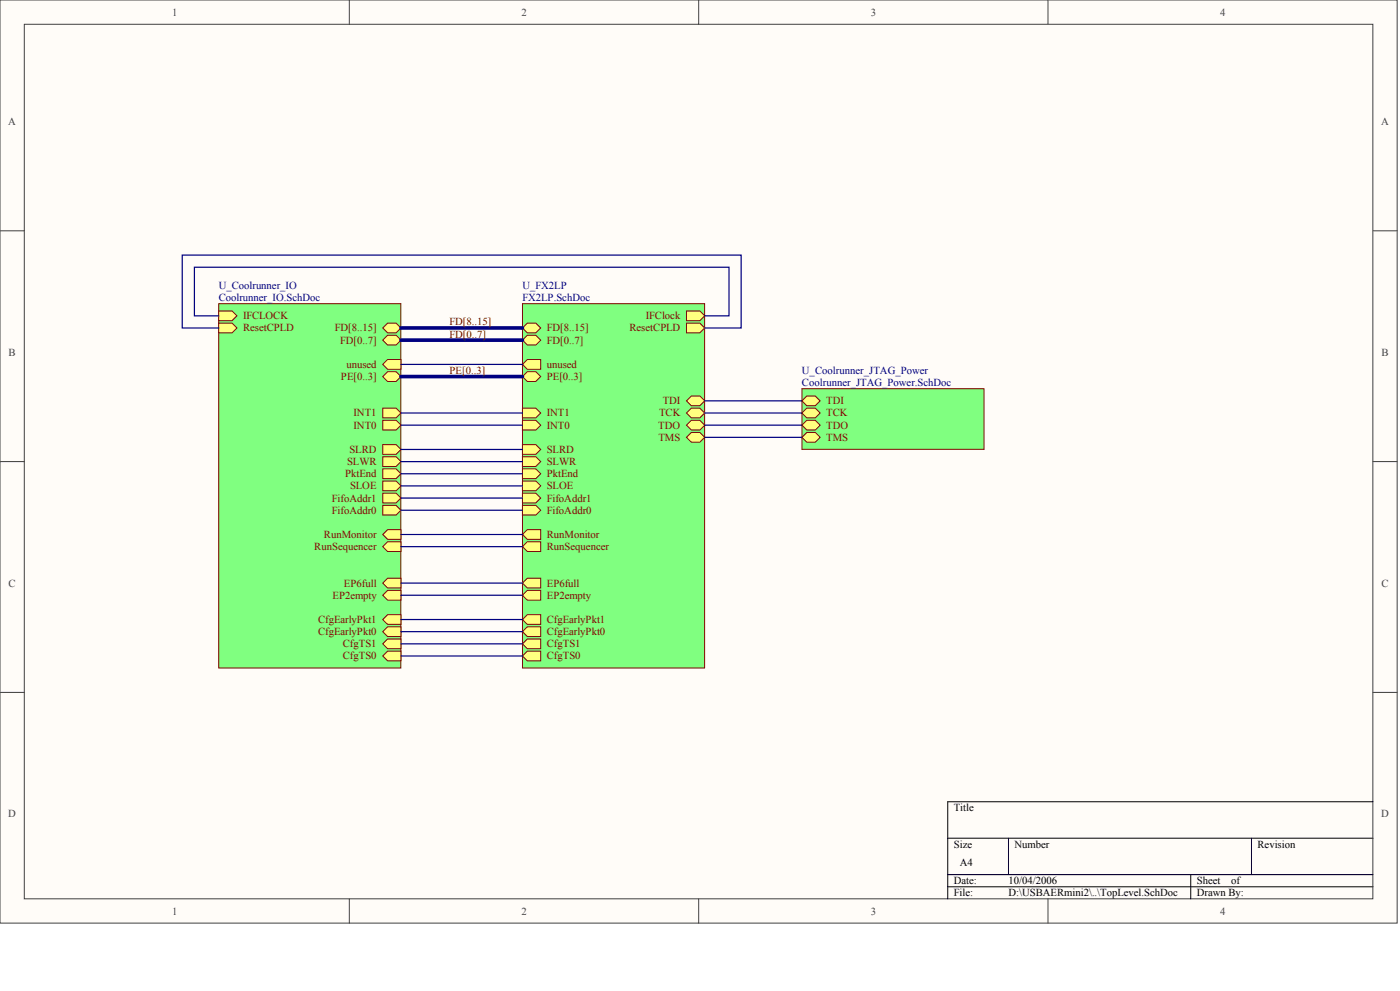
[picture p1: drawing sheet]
<svg xmlns="http://www.w3.org/2000/svg" width="840mm" height="594mm" viewBox="0 0 840 594" stroke-linecap="round" stroke-linejoin="round" font-family="sans-serif">
<g fill="#fffcf8" stroke="#404040" stroke-width=".6">
<path d="M0 0h838v553h-838z"/>
<path d="M15 15h808v524h-808z"/>
</g>
<path d="M209 0v15M419 0v15M628 0v15M0 138h15M823 138h15M0 277h15M823 277h15M0 415h15M823 415h15M209 539v14M419 539v14M628 539v14" fill="none" stroke="#404040" stroke-width=".6"/>
<path d="M823 481h-255v58M568 502h255M605 502v22M751 502v22M568 524h255M568 532h255M714 524v15" fill="none" stroke="#000" stroke-width=".6"/>
<path d="M481 233h109v36h-109z" fill="#80ff80" stroke="#800000" stroke-width=".6"/>
<g fill="#ffff80" stroke="#800000" stroke-width=".6">
<path d="M481 240l3-3h5l3 3-3 3h-5z" fill-rule="evenodd"/>
<path d="M481 248l3-3h5l3 3-3 3h-5z" fill-rule="evenodd"/>
<path d="M481 255l3-3h5l3 3-3 3h-5z" fill-rule="evenodd"/>
<path d="M481 262l3-3h5l3 3-3 3h-5z" fill-rule="evenodd"/>
</g>
<path d="M313 182h110v218h-110z" fill="#80ff80" stroke="#800000" stroke-width=".6"/>
<g fill="#ffff80" stroke="#800000" stroke-width=".6">
<path d="M412 186h8l3 3-3 3h-8z" fill-rule="evenodd"/>
<path d="M313 267h8l3 2-3 3h-8z" fill-rule="evenodd"/>
<path d="M313 274h8l3 3-3 3h-8z" fill-rule="evenodd"/>
<path d="M313 218l3-2h8v5h-8z" fill-rule="evenodd"/>
<path d="M412 194h8l3 3-3 3h-8z" fill-rule="evenodd"/>
<path d="M313 204l3-3h5l3 3-3 3h-5z" fill-rule="evenodd"/>
<path d="M313 226l3-3h5l3 3-3 3h-5z" fill-rule="evenodd"/>
<path d="M313 197l3-3h5l3 3-3 3h-5z" fill-rule="evenodd"/>
<path d="M313 303h8l3 3-3 3h-8z" fill-rule="evenodd"/>
<path d="M313 252h8l3 3-3 3h-8z" fill-rule="evenodd"/>
<path d="M313 288h8l3 3-3 3h-8z" fill-rule="evenodd"/>
<path d="M313 281h8l3 3-3 3h-8z" fill-rule="evenodd"/>
<path d="M313 350l3-3h8v5h-8z" fill-rule="evenodd"/>
<path d="M313 320l3-2h8v5h-8z" fill-rule="evenodd"/>
<path d="M313 393l3-3h8v6h-8z" fill-rule="evenodd"/>
<path d="M313 328l3-3h8v6h-8z" fill-rule="evenodd"/>
<path d="M313 296h8l3 3-3 2h-8z" fill-rule="evenodd"/>
<path d="M313 245h8l3 3-3 3h-8z" fill-rule="evenodd"/>
<path d="M313 379l3-3h8v6h-8z" fill-rule="evenodd"/>
<path d="M313 386l3-3h8v6h-8z" fill-rule="evenodd"/>
<path d="M313 357l3-3h8v6h-8z" fill-rule="evenodd"/>
<path d="M313 371l3-3h8v6h-8z" fill-rule="evenodd"/>
<path d="M412 248l3-3h5l3 3-3 3h-5z" fill-rule="evenodd"/>
<path d="M412 262l3-3h5l3 3-3 3h-5z" fill-rule="evenodd"/>
<path d="M412 240l3-3h5l3 3-3 3h-5z" fill-rule="evenodd"/>
<path d="M412 255l3-3h5l3 3-3 3h-5z" fill-rule="evenodd"/>
</g>
<path d="M131 182h109v218h-109z" fill="#80ff80" stroke="#800000" stroke-width=".6"/>
<g fill="#ffff80" stroke="#800000" stroke-width=".6">
<path d="M131 194h8l3 3-3 3h-8z" fill-rule="evenodd"/>
<path d="M131 186h8l3 3-3 3h-8z" fill-rule="evenodd"/>
<path d="M230 218l2-2h8v5h-8z" fill-rule="evenodd"/>
<path d="M230 252h8l2 3-2 3h-8z" fill-rule="evenodd"/>
<path d="M230 303h8l2 3-2 3h-8z" fill-rule="evenodd"/>
<path d="M230 197l2-3h6l2 3-2 3h-6z" fill-rule="evenodd"/>
<path d="M230 226l2-3h6l2 3-2 3h-6z" fill-rule="evenodd"/>
<path d="M230 267h8l2 2-2 3h-8z" fill-rule="evenodd"/>
<path d="M230 274h8l2 3-2 3h-8z" fill-rule="evenodd"/>
<path d="M230 204l2-3h6l2 3-2 3h-6z" fill-rule="evenodd"/>
<path d="M230 281h8l2 3-2 3h-8z" fill-rule="evenodd"/>
<path d="M230 288h8l2 3-2 3h-8z" fill-rule="evenodd"/>
<path d="M230 320l2-2h8v5h-8z" fill-rule="evenodd"/>
<path d="M230 371l2-3h8v6h-8z" fill-rule="evenodd"/>
<path d="M230 328l2-3h8v6h-8z" fill-rule="evenodd"/>
<path d="M230 245h8l2 3-2 3h-8z" fill-rule="evenodd"/>
<path d="M230 386l2-3h8v6h-8z" fill-rule="evenodd"/>
<path d="M230 379l2-3h8v6h-8z" fill-rule="evenodd"/>
<path d="M230 350l2-3h8v5h-8z" fill-rule="evenodd"/>
<path d="M230 357l2-3h8v6h-8z" fill-rule="evenodd"/>
<path d="M230 296h8l2 3-2 2h-8z" fill-rule="evenodd"/>
<path d="M230 393l2-3h8v6h-8z" fill-rule="evenodd"/>
</g>
<g fill="none" stroke="#000080" stroke-width=".73">
<path d="M131 189h-14v-29h320v29h-14M131 197h-22v-44h335v44h-21M240 218h73M240 248h73M240 255h73M423 248h58M423 255h58M423 240h58M240 269h73M240 277h73M423 262h58M240 284h73"/>
<path d="M240 291h73M240 299h73M240 306h73M240 320h73M240 328h73M240 350h73M240 357h73M240 371h73M240 379h73M240 386h73M240 393h73"/>
</g>
<path d="M240 197h73M240 204h73M240 226h73" fill="none" stroke="#000080" stroke-width="2.2"/>
<g font-size="6.4" fill="#404040">
<text x="103" y="9">1</text>
<text x="313" y="9">2</text>
<text x="522" y="9">3</text>
<text x="732" y="9">4</text>
<text x="5" y="75">A</text>
<text x="828" y="75">A</text>
<text x="5" y="213">B</text>
<text x="829" y="213">B</text>
<text x="5" y="352">C</text>
<text x="829" y="352">C</text>
<text x="5" y="490">D</text>
<text x="828" y="490">D</text>
<text x="103" y="548">1</text>
<text x="313" y="548">2</text>
<text x="522" y="548">3</text>
<text x="732" y="548">4</text>
</g>
<g font-size="6.4" fill="#000080">
<text x="131" y="173">U_Coolrunner_IO</text>
<text x="313" y="173">U_FX2LP</text>
<text x="131" y="180">Coolrunner_IO.SchDoc</text>
<text x="313" y="180">FX2LP.SchDoc</text>
<text x="481" y="224">U_Coolrunner_JTAG_Power</text>
<text x="481" y="231">Coolrunner_JTAG_Power.SchDoc</text>
</g>
<g font-size="6.4" fill="#800000">
<text x="146" y="191">IFCLOCK</text>
<text x="387" y="191">IFClock</text>
<text x="270" y="195">FD[8..15]</text>
<text x="146" y="199">ResetCPLD</text>
<text x="201" y="199">FD[8..15]</text>
<text x="270" y="202">FD[0..7]</text>
<text x="328" y="199">FD[8..15]</text>
<text x="377" y="199">ResetCPLD</text>
<text x="204" y="206">FD[0..7]</text>
<text x="328" y="206">FD[0..7]</text>
<text x="208" y="221">unused</text>
<text x="328" y="221">unused</text>
<text x="204" y="228">PE[0..3]</text>
<text x="270" y="224">PE[0..3]</text>
<text x="328" y="228">PE[0..3]</text>
<text x="397" y="242">TDI</text>
<text x="496" y="242">TDI</text>
<text x="212" y="250">INT1</text>
<text x="328" y="250">INT1</text>
<text x="395" y="250">TCK</text>
<text x="496" y="250">TCK</text>
<text x="212" y="257">INT0</text>
<text x="328" y="257">INT0</text>
<text x="395" y="257">TDO</text>
<text x="496" y="257">TDO</text>
<text x="395" y="264">TMS</text>
<text x="496" y="264">TMS</text>
<text x="210" y="272">SLRD</text>
<text x="328" y="272">SLRD</text>
<text x="208" y="279">SLWR</text>
<text x="328" y="279">SLWR</text>
<text x="207" y="286">PktEnd</text>
<text x="328" y="286">PktEnd</text>
<text x="210" y="293">SLOE</text>
<text x="328" y="293">SLOE</text>
<text x="199" y="301">FifoAddr1</text>
<text x="328" y="301">FifoAddr1</text>
<text x="199" y="308">FifoAddr0</text>
<text x="328" y="308">FifoAddr0</text>
<text x="194" y="322">RunMonitor</text>
<text x="328" y="322">RunMonitor</text>
<text x="189" y="330">RunSequencer</text>
<text x="328" y="330">RunSequencer</text>
<text x="206" y="352">EP6full</text>
<text x="328" y="352">EP6full</text>
<text x="199" y="359">EP2empty</text>
<text x="328" y="359">EP2empty</text>
<text x="191" y="373">CfgEarlyPkt1</text>
<text x="328" y="373">CfgEarlyPkt1</text>
<text x="191" y="381">CfgEarlyPkt0</text>
<text x="328" y="381">CfgEarlyPkt0</text>
<text x="206" y="388">CfgTS1</text>
<text x="328" y="388">CfgTS1</text>
<text x="206" y="395">CfgTS0</text>
<text x="328" y="395">CfgTS0</text>
</g>
<g font-size="6.4">
<text x="572" y="486">Title</text>
<text x="572" y="508">Size</text>
<text x="608" y="508">Number</text>
<text x="754" y="508">Revision</text>
<text x="576" y="519">A4</text>
<text x="572" y="530">Date:</text>
<text x="605" y="530">10/04/2006</text>
<text x="718" y="530">Sheet</text>
<text x="738" y="530">of</text>
<text x="572" y="537">File:</text>
<text x="605" y="537">D:\USBAERmini2\..\TopLevel.SchDoc</text>
<text x="718" y="537">Drawn By:</text>
</g>
</svg>
